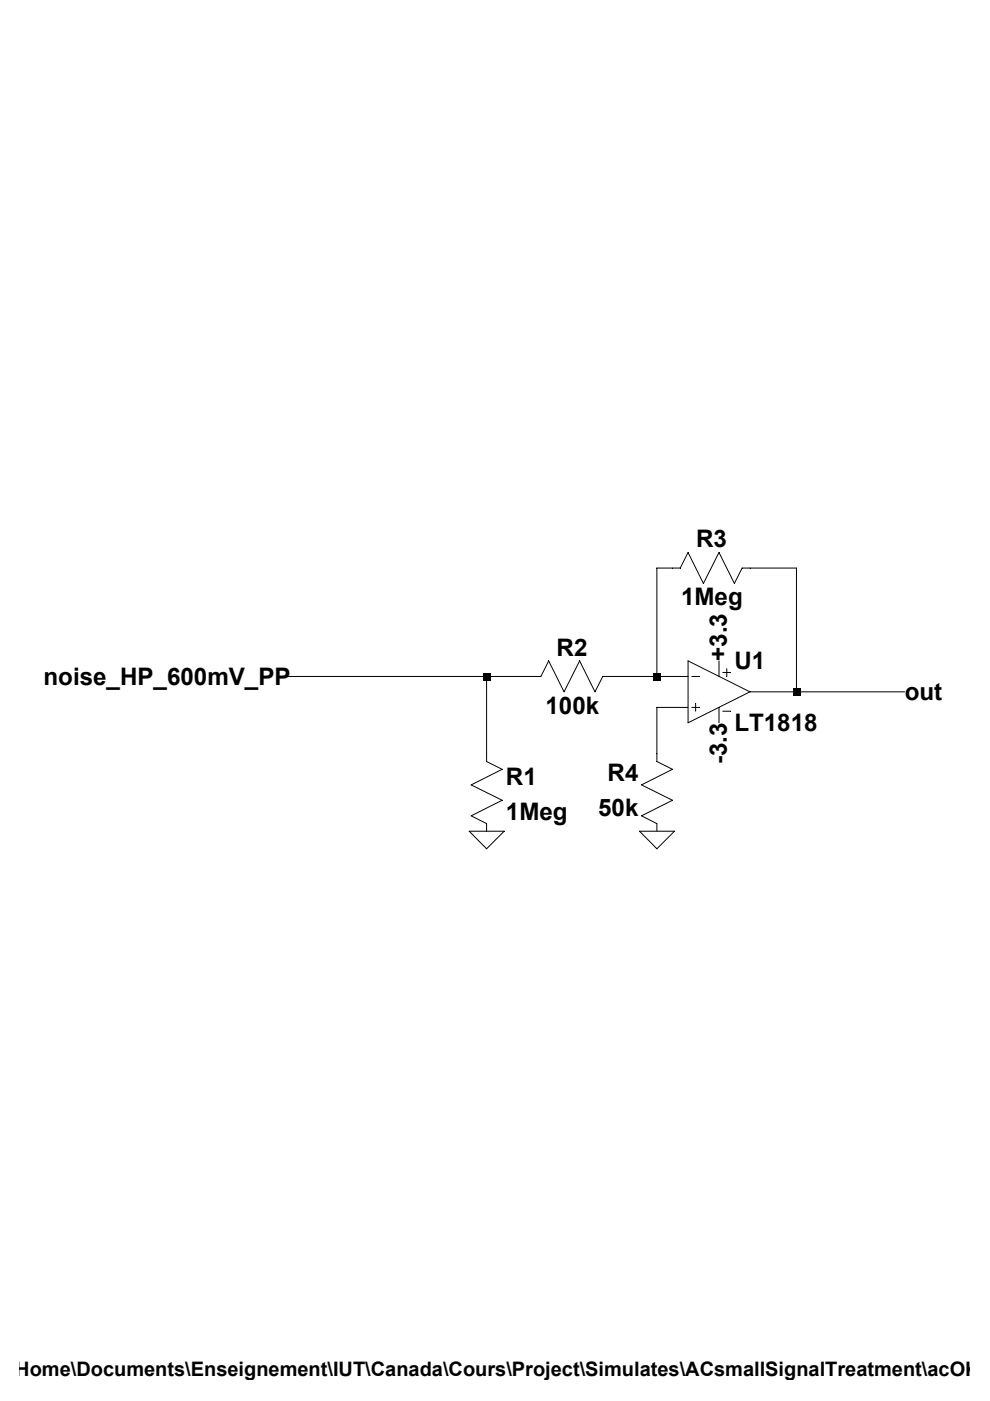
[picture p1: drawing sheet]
<svg xmlns="http://www.w3.org/2000/svg" width="210mm" height="297mm" viewBox="0 0 210 297" stroke-linecap="round" stroke-linejoin="round" font-family="sans-serif">
<g fill="none" stroke="#000" stroke-width=".21">
<path d="M60.5 143.4h54.2l1.6-3.3 3.3 6.6 3.3-6.6 3.3 6.6 1.6-3.3h18.1M103.2 143.4v18.1l3.3 1.6-6.6 3.3 6.6 3.3-6.6 3.3 3.3 1.6v1.6M139.3 143.4v-23h4.9l1.7-3.3 3.2 6.6 3.3-6.6 3.3 6.6 1.7-3.3h11.5v26.3M145.9 140.1l13.1 6.6-13.1 6.5zM145.9 150h-6.6v11.5l3.3 1.6-6.6 3.3 6.6 3.3-6.6 3.3 3.3 1.6v1.6M146.7 143.4h1.6M146.7 150h1.6M147.5 149.1v1.7M152.4 140.1v3.3M152.4 150v3.2M153.2 142.6h1.7M153.2 150.8h1.7"/>
<path d="M154.1 141.8v1.6M159 146.7h32.8M99.5 176.2h7.4l-3.7 3.8zM135.6 176.2h7.4l-3.7 3.8z"/>
</g>
<path d="M102.4 142.6h1.6v1.7h-1.6zM138.5 142.6h1.6v1.7h-1.6zM168.1 145.9h1.6v1.6h-1.6z" fill="#000"/>
<g font-size="5.1">
<text x="147.6" y="116">R3</text>
<text x="144.4" y="128.3">1Meg</text>
<text x="118" y="139">R2</text>
<text x="154.1" y="140.1" transform="rotate(-90 154.1 140.1)">+3.3</text>
<text x="155.7" y="141.9">U1</text>
<text x="9.2" y="145.2">noise_HP_600mV_PP</text>
<text x="191.8" y="148.5">out</text>
<text x="115.7" y="151.3">100k</text>
<text x="155.7" y="155">LT1818</text>
<text x="107.3" y="166.5">R1</text>
<text x="128.8" y="165.7">R4</text>
<text x="154.1" y="162.1" transform="rotate(-90 154.1 162.1)">-3.3</text>
<text x="107.3" y="173.9">1Meg</text>
<text x="126.8" y="173.1">50k</text>
</g>
<text font-size="4.2" x="3.2" y="291.7">Home\Documents\Enseignement\IUT\Canada\Cours\Project\Simulates\ACsmallSignalTreatment\acOK</text>
</svg>
